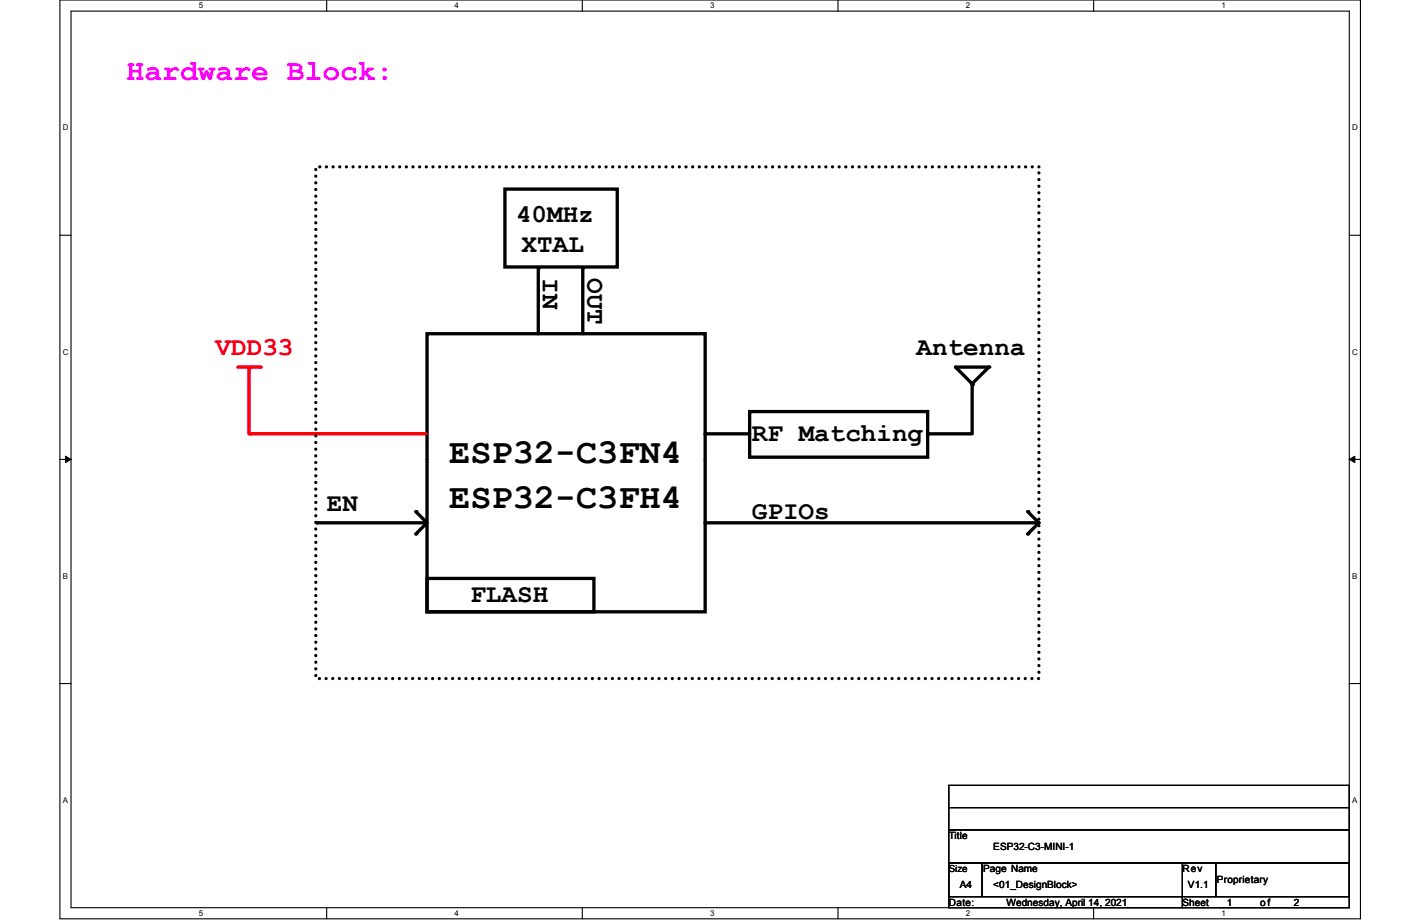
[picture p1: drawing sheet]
<svg xmlns="http://www.w3.org/2000/svg" width="864mm" height="559mm" viewBox="0 0 864 559" stroke-linecap="round" stroke-linejoin="round" font-family="sans-serif">
<path d="M36 279v-279h790v279M43 279v-272h776v272" fill="none" stroke="#000" stroke-width=".67"/>
<path d="M121 1h2v5h-2z" fill="#fff"/>
<path d="M198 0v7" fill="none" stroke="#000" stroke-width=".67"/>
<path d="M276 1h3v5h-3z" fill="#fff"/>
<path d="M354 0v7" fill="none" stroke="#000" stroke-width=".67"/>
<path d="M431 1h3v5h-3z" fill="#fff"/>
<path d="M509 0v7" fill="none" stroke="#000" stroke-width=".67"/>
<path d="M587 1h2v5h-2z" fill="#fff"/>
<path d="M664 0v7" fill="none" stroke="#000" stroke-width=".67"/>
<g fill="#fff">
<path d="M742 1h2v5h-2z"/>
<path d="M38 75h4v5h-4z"/>
<path d="M821 75h4v5h-4z"/>
<path d="M38 211h4v5h-4z"/>
<path d="M821 211h4v5h-4z"/>
</g>
<path d="M36 143h7M819 143h7M36 279h7M819 279h7" fill="none" stroke="#000" stroke-width=".67"/>
<path d="M40 277l3 2h-3zM819 279l4-2v2z" fill="#000" stroke="#000" stroke-width=".61"/>
<path d="M580 223h21l-11 10zM590 234v29M455 250h108v28h-108zM259 279v-76h169v76M428 264h27M563 264h27" fill="none" stroke="#000" stroke-width="2"/>
<g fill="#000">
<circle cx="590" cy="233" r="1"/>
<circle cx="590" cy="234" r="1"/>
<circle cx="601" cy="223" r="1"/>
<circle cx="428" cy="264" r="1"/>
<circle cx="563" cy="264" r="1"/>
</g>
<path d="M144 223h14" fill="none" stroke="#f00" stroke-width="2"/>
<circle cx="158" cy="223" r="1" fill="#f00"/>
<path d="M151 224v40" fill="none" stroke="#f00" stroke-width="2"/>
<circle cx="151" cy="224" r="1" fill="#f00"/>
<path d="M152 264h107" fill="none" stroke="#f00" stroke-width="2"/>
<circle cx="152" cy="264" r="1" fill="#f00"/>
<path d="M307 115h68v47h-68zM327 163v40M354 163v40" fill="none" stroke="#000" stroke-width="2"/>
<g fill="#000">
<circle cx="327" cy="163" r="1"/>
<circle cx="354" cy="163" r="1"/>
</g>
<path d="M192 101v178M631 101h-439M631 101h.1M631 279v-178" fill="none" stroke="#000" stroke-width="2" stroke-dasharray="0 4"/>
<path d="M36 279v279h790v-279M43 279v272h776v-272" fill="none" stroke="#000" stroke-width=".67"/>
<path d="M121 552h2v5h-2z" fill="#fff"/>
<path d="M198 551v7" fill="none" stroke="#000" stroke-width=".67"/>
<path d="M276 552h3v5h-3z" fill="#fff"/>
<path d="M354 551v7" fill="none" stroke="#000" stroke-width=".67"/>
<path d="M431 552h3v5h-3z" fill="#fff"/>
<path d="M509 551v7" fill="none" stroke="#000" stroke-width=".67"/>
<path d="M587 552h2v5h-2z" fill="#fff"/>
<path d="M664 551v7" fill="none" stroke="#000" stroke-width=".67"/>
<g fill="#fff">
<path d="M742 552h2v5h-2z"/>
<path d="M38 347h3v6h-3z"/>
<path d="M821 347h3v6h-3z"/>
</g>
<path d="M40 279h3l-3 2zM819 279h4v2z" fill="#000" stroke="#000" stroke-width=".61"/>
<g fill="#fff">
<path d="M38 483h3v6h-3z"/>
<path d="M821 483h3v6h-3z"/>
</g>
<path d="M36 415h7M819 415h7M576 477h243v14h-243zM576 491h243v13h-243zM576 504h243v20h-243zM576 524h20v21h-20zM576 524h243v21h-243zM596 524h122v21h-122zM718 524h20v21h-20zM738 524h81v21h-81zM576 545h142v6h-142zM718 545h101v6h-101z" fill="none" stroke="#000" stroke-width=".67"/>
<path d="M259 279v93h169v-93M192 318h67M253 311l6 7-6 6M428 318h203M624 311l7 7M631 318l-7 6M259 351h102v21h-102z" fill="none" stroke="#000" stroke-width="2"/>
<path d="M192 279v133h439v-133" fill="none" stroke="#000" stroke-width="2" stroke-dasharray="0 4"/>
<g fill="#000">
<circle cx="192" cy="318" r="1"/>
<circle cx="253" cy="311" r="1"/>
<circle cx="428" cy="318" r="1"/>
<circle cx="624" cy="311" r="1"/>
<circle cx="253" cy="324" r="1"/>
<circle cx="624" cy="324" r="1"/>
</g>
<g font-size="21.4">
<text x="273" y="281">ESP32-C3FN4</text>
<text x="273" y="308">ESP32-C3FH4</text>
</g>
<text font-size="18" fill="#f0f" x="77" y="49">Hardware Block:</text>
<g font-size="15.7">
<text x="313" y="135">40MHz</text>
<text x="317" y="153">XTAL</text>
<text x="330" y="169" transform="rotate(90 330 169)">IN</text>
<text x="357" y="169" transform="rotate(90 357 169)">OUT</text>
<text x="557" y="216">Antenna</text>
<text x="457" y="268">RF Matching</text>
<text x="199" y="310">EN</text>
<text x="457" y="315">GPIOs</text>
<text x="286" y="366">FLASH</text>
</g>
<text font-size="15.7" fill="#f00" x="131" y="216">VDD33</text>
<g font-size="6.1">
<text x="576" y="510">Title</text>
<text x="603" y="516">ESP32-C3-MINI-1</text>
<text x="597" y="530">Page Name</text>
<text x="718" y="530">Rev</text>
<text x="583" y="539">A4</text>
<text x="603" y="539">&lt;01_DesignBlock&gt;</text>
<text x="721" y="539">V1.1</text>
<text x="739" y="537">Proprietary</text>
<text x="576" y="550">Date:</text>
<text x="611" y="550">Wednesday, April 14, 2021</text>
<text x="718" y="550">Sheet</text>
<text x="745" y="550">1</text>
<text x="765" y="550">of</text>
<text x="786" y="550">2</text>
</g>
<text font-size="5.9" x="576" y="530">Size</text>
<g font-size="4.8">
<text x="121" y="5">5</text>
<text x="276" y="5">4</text>
<text x="431" y="5">3</text>
<text x="587" y="5">2</text>
<text x="742" y="5">1</text>
<text x="38" y="79">D</text>
<text x="821" y="79">D</text>
<text x="38" y="215">C</text>
<text x="821" y="215">C</text>
<text x="38" y="351">B</text>
<text x="821" y="351">B</text>
<text x="38" y="488">A</text>
<text x="821" y="488">A</text>
<text x="121" y="556">5</text>
<text x="276" y="556">4</text>
<text x="431" y="556">3</text>
<text x="587" y="556">2</text>
<text x="742" y="556">1</text>
</g>
</svg>
